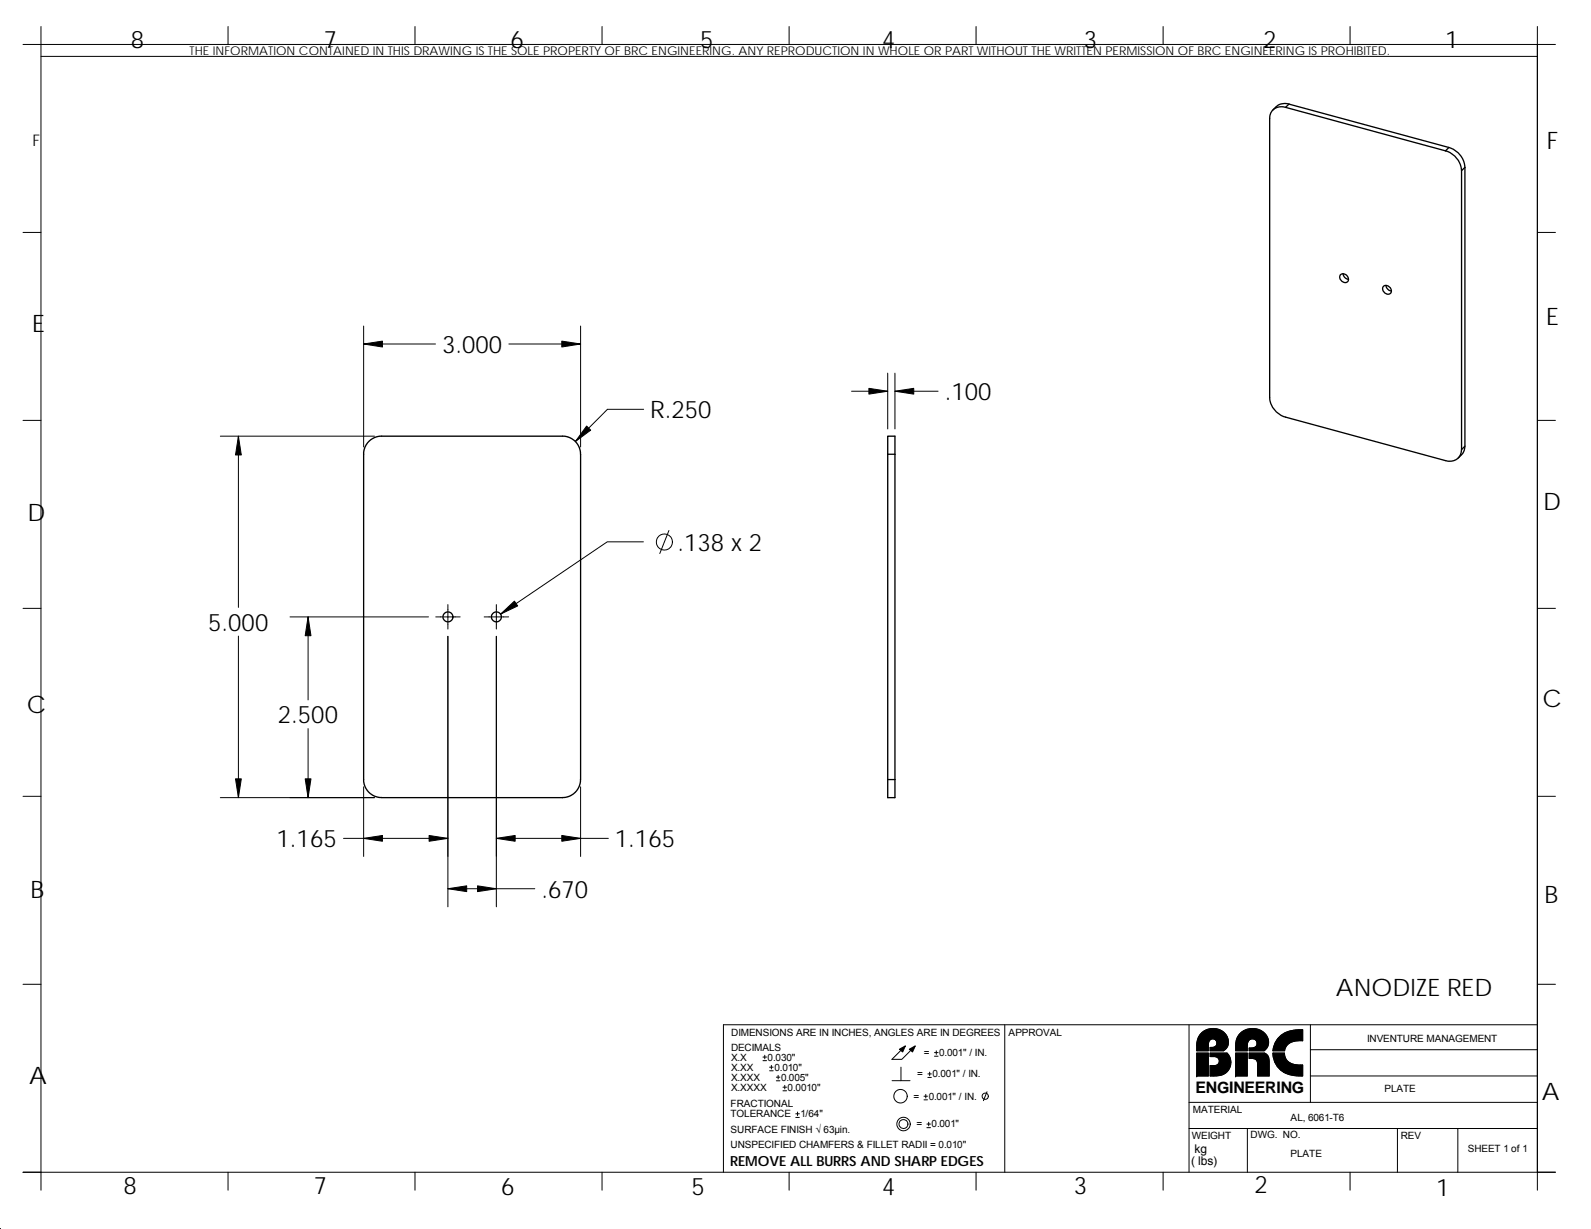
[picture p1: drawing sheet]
<svg xmlns="http://www.w3.org/2000/svg" width="279mm" height="216mm" viewBox="0 0 279 216" stroke-linecap="round" stroke-linejoin="round" font-family="sans-serif">
<g fill="none" stroke="#000" stroke-width=".18">
<path d="M7.2 4.7v204.4M7.2 9.9h262.8M40 4.7v3.1M72.9 4.7v3.1M105.7 4.7v3.1M138.6 4.7v3.1M171.4 4.7v3.1M204.3 4.7v3.1M237.1 4.7v3.1M270 4.7v204.4M273.2 7.8h-269.2M4 40.8h3.2"/>
<path d="M63.9 57.3v21.2M102 57.3v21.2M270 40.8h3.2M4 73.9h3.2M38.7 76.6h27.1M41.9 76.6v30.1M63.9 60.4h12.6M89.4 60.4h12.6M113 71.9h-6.3l-5.7 5.7M149.5 68.7h6.4M155.9 65.6v9.8M157.2 65.6v9.8"/>
<path d="M157.2 68.7h7.5M270 73.9h3.2M113 95.2h-6.4l-18.7 12.7M117.5 93.2l-1.6 4M4 106.9h3.2M41.9 111.7v28.4M50.9 108.4h24.3M54.1 108.4v14.6M76.5 108.4h4.3M78.7 106.2v4.3M78.7 111.8v47.5M85 108.4h4.3"/>
<path d="M87.2 111.8v47.5M87.2 106.2v4.3M270 106.9h3.2M4 139.9h3.2M54.1 128v12.1M63.9 138.2v12.3M102 138.2v12.3M270 139.9h3.2M38.7 140.1h27.1M60.3 147.3h18.4M78.7 156.1h15.2M87.2 147.3h19.6"/>
<path d="M4 172.9h3.2M270 172.9h3.2M134 186.3h.6M134 185.7h.6M134.3 185.4v.6M135.1 188.1h.7M135.1 187.5h.7M135.5 187.2v.6M136.3 189.9h.7M136.3 189.2h.7M136.7 188.9v.6M137.5 191.6h.6"/>
<path d="M137.5 191h.6M137.8 190.7v.6M139.7 196.3h.7M139.7 195.7h.7M140.1 195.3v.7M156.7 189.8h3.1M158.2 184.6l-1.6 1.5h1.8l1.5-1.5M158.2 187.5v2.3M162.3 193.2h.6M162.3 192.6h.6M162.6 192.3v.6M162.8 198.1h.6"/>
<path d="M162.8 197.5h.6M162.9 189.3h.7M162.9 188.7h.7M163.1 197.1v.7M163.3 188.3v.7M164.1 185.5h.6M164.1 184.9h.6M164.4 184.6v.6M173.3 191.8l-.6 1.6M176.4 180v25.9M208.8 193.7h61.2M208.8 198.2h61.2"/>
<path d="M208.8 180v25.9M210.2 185h2v4h-2zM211.1 181.4l.1-.1a3 3 0 0 1 3.7 0l.3 .3a2.25 2.25 0 0 1 .4 2.2l-.7 .8h-2.4v-.6l.9-.1 .3-.4-.1-.7-.3-.3h-.4l-.4 .1-.2 .4-.1 1.6h-2v-1.2a2.96 2.96 0 0 1 .9-2zM212.5 185h3a2.06 2.06 0 0 1 .7 1.7 2.45 2.45 0 0 1-3 2.3h-.7v-1.8l1.3-.1 .3-.4v-.4l-.1-.3-.4-.3-1.1-.1zM217 185h2v4h-2zM218 181.3a3 3 0 0 1 4.7 1.1l.1 .4-.1 .8-.3 .6-.4 .4h-2.6v-.5l.9-.1 .4-.4v-.7l-.6-.4-.5 .1-.4 .3-.1 .5-.1 1.2h-2v-.9a3.1 3.1 0 0 1 1-2.4zM219.1 198.2v7.7M219.4 185h2.7l.5 .4 .3 .8v2.8h-2l-.2-2.6-.4-.4-.9-.1zM223.5 185h2.1l.2 1a2.32 2.32 0 0 0 2.5 1.1h.5v1.9a4.8 4.8 0 0 1-4.8-2.1 3.7 3.7 0 0 1-.5-1.9zM224.8 182a5.3 5.3 0 0 1 4-1.1v1.9a2.84 2.84 0 0 0-2.9 .9l-.3 .9-2-.1a3.8 3.8 0 0 1 1.2-2.5zM230.1 189h39.9M230.1 184.4h39.9"/>
<path d="M230.1 180v13.7M245.4 198.2v7.7M256 198.2v7.7M270 180h-143v25.9M0 215.9h.1M0 215.8v.1M.1 215.8l-.1 .1M40 205.9v3.2M72.9 205.9v3.2M105.7 205.9v3.2M138.6 205.9v3.2M171.4 205.9v3.2"/>
<path d="M204.3 205.9v3.2M237.1 205.9v3.2M273.2 205.9h-269.2"/>
<circle cx="116.7" cy="95.2" r="1.41"/>
<circle cx="158.1" cy="192.6" r="1.18"/>
<circle cx="158.7" cy="197.5" r=".79"/>
<circle cx="158.7" cy="197.5" r="1.19"/>
<circle cx="173" cy="192.6" r=".55"/>
</g>
<g fill="#000" stroke="#000" stroke-width=".18">
<path d="M41.9 76.6l.5 3.3h-1z" fill-rule="evenodd"/>
<path d="M63.9 60.4l3.3-.5v1.1z" fill-rule="evenodd"/>
<path d="M103 74.8l.7 .8-2.7 2z" fill-rule="evenodd"/>
<path d="M98.7 59.9l3.3 .5-3.3 .6z" fill-rule="evenodd"/>
<path d="M152.6 68.2l3.3 .5-3.3 .5z" fill-rule="evenodd"/>
<path d="M157.2 68.7l3.3-.5v1z" fill-rule="evenodd"/>
<path d="M54.1 108.4l.5 3.3h-1z" fill-rule="evenodd"/>
<path d="M87.9 107.9l2.4-2.3 .6 .8z" fill-rule="evenodd"/>
<path d="M41.4 136.8h1l-.5 3.3z" fill-rule="evenodd"/>
<path d="M53.6 136.8h1l-.5 3.3z" fill-rule="evenodd"/>
<path d="M63.9 147.3l3.3-.5v1z" fill-rule="evenodd"/>
<path d="M78.7 156.1l3.3-.5v1z" fill-rule="evenodd"/>
<path d="M75.4 146.8l3.3 .5-3.3 .5z" fill-rule="evenodd"/>
<path d="M83.9 155.6l3.3 .5-3.3 .5z" fill-rule="evenodd"/>
<path d="M87.2 147.3l3.3-.5v1z" fill-rule="evenodd"/>
<path d="M98.7 146.8l3.3 .5-3.3 .5z" fill-rule="evenodd"/>
<path d="M157.9 184.3l1.1-.6-.5 1.1z" fill-rule="evenodd"/>
<path d="M159.7 184.3l1-.6-.4 1.1z" fill-rule="evenodd"/>
<path d="M210.2 185v4h2v-4z" fill-rule="evenodd"/>
<path d="M212.5 185h3a2.41 2.41 0 0 1 .3 2.8 2.41 2.41 0 0 1-2.6 1.2h-.7v-1.8a1.39 1.39 0 0 0 1.5-.4 .81 .81 0 0 0 0-.9 .81 .81 0 0 0-.9-.3h-.6z" fill-rule="evenodd"/>
<path d="M211.1 181.4a2.73 2.73 0 0 1 2.9-.6 2.73 2.73 0 0 1 1.7 2.4 1.68 1.68 0 0 1-.8 1.4h-2.4v-.6a.87 .87 0 0 0 1.2-.5 .74 .74 0 0 0-.3-.9 .74 .74 0 0 0-.8 0 2.04 2.04 0 0 0-.4 2h-2a3.5 3.5 0 0 1 .9-3.2z" fill-rule="evenodd"/>
<path d="M217 185v4h2v-4z" fill-rule="evenodd"/>
<path d="M219.4 185h2.7a1.4 1.4 0 0 1 .8 1.5v2.5h-2v-2a1.06 1.06 0 0 0-1.5-1.1z" fill-rule="evenodd"/>
<path d="M217.9 181.4a2.87 2.87 0 0 1 3-.6 2.87 2.87 0 0 1 1.9 2.4 1.79 1.79 0 0 1-.8 1.4h-2.6v-.5h.4a.82 .82 0 0 0 .9-.7 .82 .82 0 0 0-.7-.9 .82 .82 0 0 0-.9 .7l-.1 1.4h-2a3.4 3.4 0 0 1 .9-3.2z" fill-rule="evenodd"/>
<path d="M223.5 185h2.1a1.98 1.98 0 0 0 1.9 2l1.3 .1v1.9a4.8 4.8 0 0 1-4.8-2.2l-.3-.7z" fill-rule="evenodd"/>
<path d="M224.5 182.3a5.2 5.2 0 0 1 4.3-1.4l-.1 1.9a2.65 2.65 0 0 0-3.1 1.6v.2h-2.1a4.2 4.2 0 0 1 1-2.3z" fill-rule="evenodd"/>
</g>
<g fill="none" stroke="#000" stroke-width=".23">
<path d="M225.8 18.9l28.1 7.6M225.8 18.9a2.03 2.03 0 0 0-2.8 1.9v49a3.8 3.8 0 0 0 2.8 3.5l28.1 7.6a2.06 2.06 0 0 0 2.8-1.9M226.4 18.3l28 7.6M226.4 18.3l-.4-.1a2.46 2.46 0 0 0-2.5 1.1M226.4 18.3l-.6 .6M253.9 26.5a3.9 3.9 0 0 1 2.8 3.5M254.4 25.9a3.9 3.9 0 0 1 2.9 3.5M254.4 25.9l-.5 .6M256.7 30v49M257.3 29.4v49l-.6 .6M257.3 29.4l-.6 .6M235.4 48.3a.9 .9 0 0 1 1.1 0 .9 .9 0 0 1 .2 1.1 .91 .91 0 0 1-1.1 0 .91 .91 0 0 1-.2-1.1z"/>
<path d="M235.9 48.1v.2a1.07 1.07 0 0 0 .9 .8M243 50.2a.95 .95 0 0 1 1.1 .2 .95 .95 0 0 1 .2 1.1 .87 .87 0 0 1-1.2-.1 .87 .87 0 0 1-.1-1.2zM243.4 50.1l.1 .4a1.02 1.02 0 0 0 .8 .6M155.9 79.8v-3.2h1.3v3.2M155.9 79.8h1.3M155.9 79.8v57.1M157.2 79.8v57.1M257.3 78.4l-.1 .7a2.69 2.69 0 0 1-1.1 1.4M155.9 136.9v3.2h1.3v-3.2M155.9 136.9h1.3M67 140.1l-1.3-.3-.9-.6-.6-.8-.3-1.1v-57.9l.3-1.1 .9-1 .6-.4 1-.3h32.4l1.1 .4 .8 .5 .6 .8 .3 .7 .1 .8v57.1l-.1 .9-.3 .6-.6 .8-.8 .6-.6 .2-.8 .1h-31.8"/>
<circle cx="78.7" cy="108.4" r=".87"/>
<circle cx="87.2" cy="108.4" r=".87"/>
</g>
<g font-size="4.2">
<text x="23" y="8.4">8</text>
<text x="56.9" y="8.4">7</text>
<text x="89.7" y="8.4">6</text>
<text x="122.9" y="8.4">5</text>
<text x="154.9" y="8.4">4</text>
<text x="190.3" y="8.4">3</text>
<text x="221.8" y="8.4">2</text>
<text x="253.8" y="8.4">1</text>
<text x="271.6" y="26.1">F</text>
<text x="5.7" y="58.4">E</text>
<text x="271.5" y="57.1">E</text>
<text x="77.6" y="62">3.000</text>
<text x="165.9" y="70.3">.100</text>
<text x="114.2" y="73.5">R.250</text>
<text x="271" y="89.6">D</text>
<text x="4.8" y="91.4">D</text>
<text x="119" y="96.8">.138 x 2</text>
<text x="36.6" y="110.8">5.000</text>
<text x="4.7" y="125.2">C</text>
<text x="270.9" y="124.2">C</text>
<text x="48.8" y="127.1">2.500</text>
<text x="48.6" y="148.9">1.165</text>
<text x="108" y="148.9">1.165</text>
<text x="5.4" y="157.8">B</text>
<text x="95.1" y="157.7">.670</text>
<text x="271.2" y="158.6">B</text>
<text x="234.6" y="175">ANODIZE RED</text>
<text x="5.1" y="190.4">A</text>
<text x="270.7" y="193.2">A</text>
<text x="21.7" y="209.8">8</text>
<text x="55.1" y="209.8">7</text>
<text x="88" y="210">6</text>
<text x="121.5" y="210">5</text>
<text x="154.9" y="209.8">4</text>
<text x="188.6" y="209.7">3</text>
<text x="220.3" y="209.5">2</text>
<text x="252.2" y="210">1</text>
</g>
<g font-size="2.8">
<text x="5.7" y="25.7">F</text>
<text x="210" y="192">ENGINEERING</text>
</g>
<text font-size="2.5" x="128.2" y="204.8">REMOVE ALL BURRS AND SHARP EDGES</text>
<g font-size="2.1">
<text x="33.3" y="9.7">THE INFORMATION CONTAINED IN THIS DRAWING IS THE SOLE PROPERTY OF BRC ENGINEERING. ANY REPRODUCTION IN WHOLE OR PART WITHOUT THE WRITTEN PERMISSION OF BRC ENGINEERING IS PROHIBITED.</text>
<text x="209.8" y="202.6">kg</text>
<text x="209.2" y="204.7">( lbs)</text>
</g>
<g font-size="1.8">
<text x="128.4" y="184.6">DECIMALS</text>
<text x="128.4" y="182">DIMENSIONS ARE IN INCHES, ANGLES ARE IN DEGREES</text>
<text x="162.3" y="185.5">=</text>
<text x="164.9" y="185.5">0.001&quot; / IN.</text>
<text x="177.1" y="182">APPROVAL</text>
<text x="240.1" y="183.1">INVENTURE MANAGEMENT</text>
<text x="128.4" y="188.1">X.XX</text>
<text x="128.4" y="186.3">X.X</text>
<text x="128.4" y="189.8">X.XXX</text>
<text x="128.4" y="191.6">X.XXXX</text>
<text x="134.8" y="186.3">0.030&quot;</text>
<text x="136" y="188.1">0.010&quot;</text>
<text x="137.2" y="189.8">0.005&quot;</text>
<text x="138.3" y="191.6">0.0010&quot;</text>
<text x="161.1" y="189.3">=</text>
<text x="163.8" y="189.3">0.001&quot; / IN.</text>
<text x="243.1" y="191.8">PLATE</text>
<text x="128.3" y="194.5">FRACTIONAL</text>
<text x="128.3" y="196.3">TOLERANCE</text>
<text x="140.6" y="196.3">1/64&quot;</text>
<text x="160.4" y="193.2">=</text>
<text x="163.1" y="193.2">0.001&quot; / IN.</text>
<text x="209.5" y="195.5">MATERIAL</text>
<text x="226.7" y="197">AL, 6061-T6</text>
<text x="128.3" y="199.1">SURFACE FINISH √ 63µin.</text>
<text x="128.3" y="201.7">UNSPECIFIED CHAMFERS &amp; FILLET RADII = 0.010&quot;</text>
<text x="160.9" y="198.1">=</text>
<text x="163.6" y="198.1">0.001&quot;</text>
<text x="209.3" y="200.1">WEIGHT</text>
<text x="219.6" y="200">DWG. NO.</text>
<text x="226.7" y="203.3">PLATE</text>
<text x="246" y="200.1">REV</text>
<text x="257.8" y="202.4">SHEET 1 of 1</text>
</g>
</svg>
